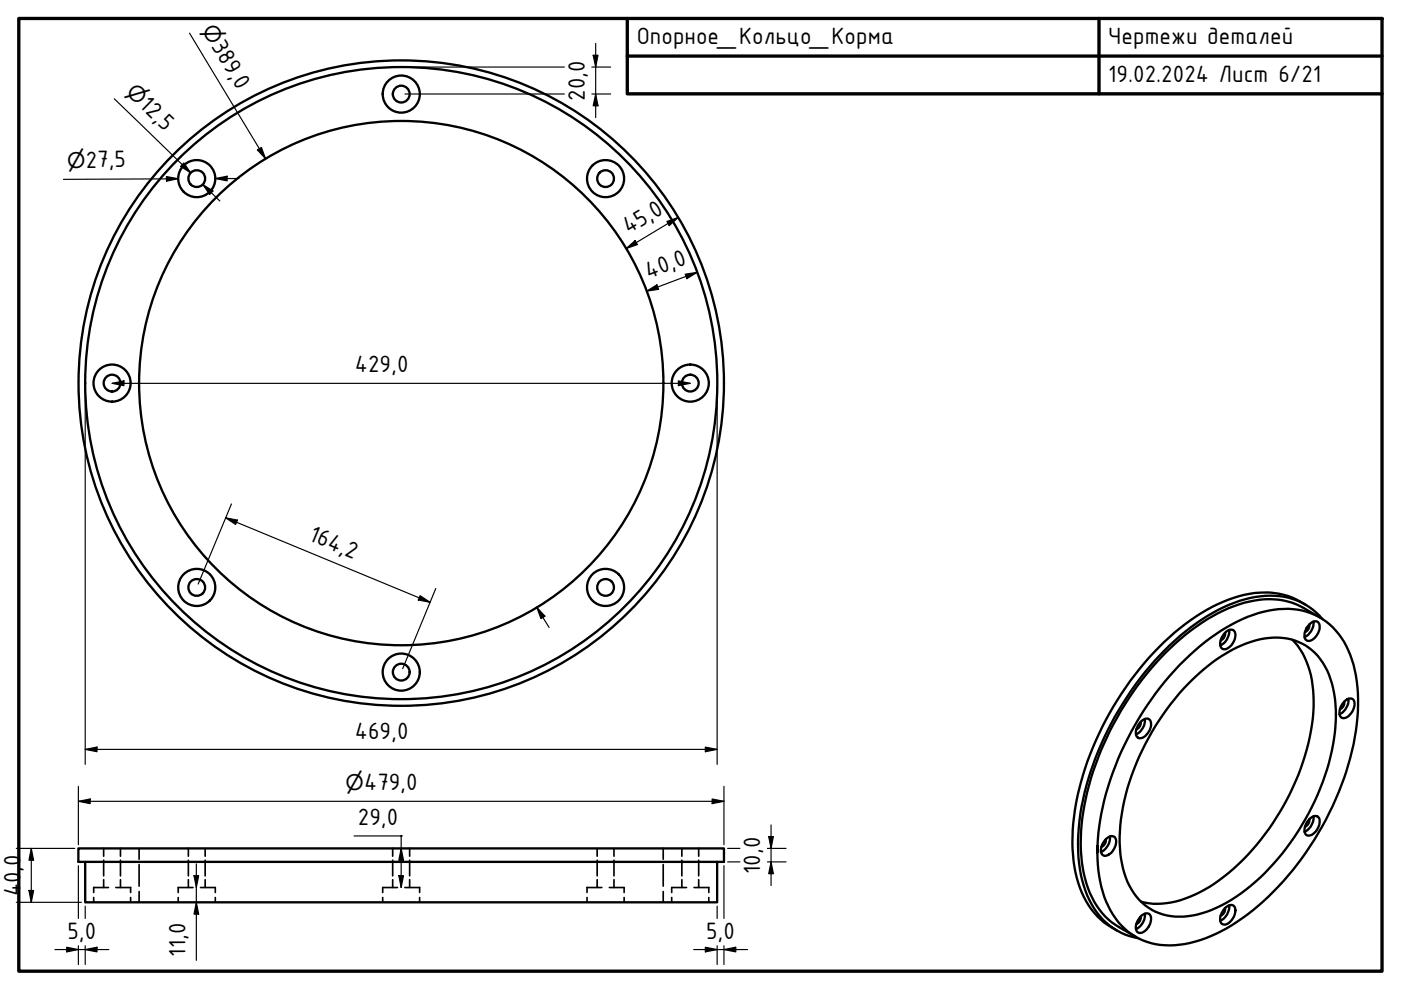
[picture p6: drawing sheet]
<svg xmlns="http://www.w3.org/2000/svg" width="297mm" height="210mm" viewBox="0 0 297 210" stroke-linecap="round" stroke-linejoin="round" font-family="sans-serif">
<!-- layer: Visible (ISO) -->
<g fill="none" stroke="#000" stroke-width=".49">
<path d="M259.7 134.2a1.28 1.28 0 0 1 2.1-.3 3 3 0 0 1-2.3 3.8 1.26 1.26 0 0 1-.7-1.8l.2-.8zM259.7 134.2a1.46 1.46 0 0 1-.9 1.6M260.6 133.6a3.3 3.3 0 0 1-1.9 3.2M274 135.6a18.2 18.2 0 0 1 4.5 13.1 48.7 48.7 0 0 1-8.6 25.8 44 44 0 0 1-15.5 14.7 17.5 17.5 0 0 1-12.5 2M276.7 128.2a16.7 16.7 0 0 0-15.1-1.4 44 44 0 0 0-19 13.9 64.5 64.5 0 0 0-15.1 33.9 28.3 28.3 0 0 0 2.8 16.5 15.2 15.2 0 0 0 6.5 6.2M277.6 132.4a1.53 1.53 0 0 1-.9 1.6M277.7 132.3a1.14 1.14 0 0 1 1.5-.5 1.14 1.14 0 0 1 .6 1.4 3.1 3.1 0 0 1-2.4 2.7 1.18 1.18 0 0 1-.8-1.7l.4-1.1zM278.5 131.8a3.4 3.4 0 0 1-1.9 3.3M279.9 130.9a26.4 26.4 0 0 0-6.1-3.2 19.8 19.8 0 0 0-14.5 1.8 51.6 51.6 0 0 0-20 18.6 60.6 60.6 0 0 0-10.1 28.3 25.9 25.9 0 0 0 3.3 15.6l1.2 1.6 1.3 1.3a29.1 29.1 0 0 0 5.8 3.7M280.4 131.3a14.6 14.6 0 0 0-14.3-4.7 34.8 34.8 0 0 0-17 9.2 65 65 0 0 0-20.2 38.1 30.4 30.4 0 0 0 2.1 17 14.1 14.1 0 0 0 10.3 8M241.8 153a1.41 1.41 0 0 1-.9 1.6M241.9 153a1.16 1.16 0 0 1 2-.1 3.1 3.1 0 0 1-2.2 3.6 1.13 1.13 0 0 1-.9-1.6l.4-1z"/>
<path d="M242.7 152.4a3.4 3.4 0 0 1-1.9 3.3M252 145a32.2 32.2 0 0 1 15.2-9.5 12 12 0 0 1 14.9 8.5 29.5 29.5 0 0 1 0 16.4 52.8 52.8 0 0 1-19 29 22.2 22.2 0 0 1-13.9 4.9 11.8 11.8 0 0 1-10.5-8.2 29 29 0 0 1-.3-16.3 54.4 54.4 0 0 1 13.6-24.8zM285 148.8a1.53 1.53 0 0 1-.9 1.6M285 148.7a1.19 1.19 0 0 1 2.1-.1 3.1 3.1 0 0 1-2.2 3.7 1.07 1.07 0 0 1-.9-1.6l.4-1.1zM285.9 148.2a3.5 3.5 0 0 1-1.9 3.2M16.6 179.9h136.9v2.8h-136.9zM232.7 179.4v1.3a59 59 0 0 1 11.4-32.4 50.3 50.3 0 0 1 19.3-17 20.1 20.1 0 0 1 13.6-1.6 14.5 14.5 0 0 1 9.6 10.2 37.4 37.4 0 0 1-.3 20.8 64.2 64.2 0 0 1-21.8 33.2 29 29 0 0 1-16.5 6.5 14.1 14.1 0 0 1-13.5-9.2 27.7 27.7 0 0 1-1.8-10.5M234.4 178a1.31 1.31 0 0 1 2.1-.3 3 3 0 0 1-2.3 3.8 1.26 1.26 0 0 1-.7-1.8l.2-.7zM234.5 178a1.53 1.53 0 0 1-1 1.6M235.3 177.3a3.4 3.4 0 0 1-1.9 3.3M277.6 173.7a1.29 1.29 0 0 1 2-.3 3.1 3.1 0 0 1-2 3.8 1.03 1.03 0 0 1-1-1.4l.3-1.1zM277.6 173.7a1.6 1.6 0 0 1-.9 1.6"/>
<path d="M278.5 173.1a3.4 3.4 0 0 1-1.9 3.3M18.1 182.7v8.6h133.9v-8.6M241.8 194.3a1.46 1.46 0 0 1-.9 1.6M241.9 194.3a1.24 1.24 0 0 1 2-.2 2.96 2.96 0 0 1-2.4 3.7 1.69 1.69 0 0 1-.3-2.6zM242.7 193.7a3.4 3.4 0 0 1-1.9 3.3M259.7 192.5a1.41 1.41 0 0 1-.9 1.6M259.8 192.4a1.17 1.17 0 0 1 2 0 3.1 3.1 0 0 1-2.2 3.6 1.16 1.16 0 0 1-.9-1.6l.5-1zM260.6 191.9a3.3 3.3 0 0 1-1.9 3.3"/>
<circle cx="85.1" cy="19.9" r="1.78"/>
<circle cx="85.1" cy="19.9" r="3.9"/>
<circle cx="41.7" cy="37.9" r="1.78"/>
<circle cx="41.7" cy="37.9" r="3.9"/>
<circle cx="128.4" cy="37.9" r="3.9"/>
<circle cx="128.4" cy="37.9" r="1.78"/>
<circle cx="23.8" cy="81.2" r="1.78"/>
<circle cx="23.8" cy="81.2" r="3.9"/>
<circle cx="85.1" cy="81.2" r="68.4"/>
<circle cx="85.1" cy="81.2" r="55.6"/>
<circle cx="85.1" cy="81.2" r="67"/>
<circle cx="146.3" cy="81.2" r="3.9"/>
<circle cx="146.3" cy="81.2" r="1.78"/>
<circle cx="41.7" cy="124.5" r="1.78"/>
<circle cx="41.7" cy="124.5" r="3.9"/>
<circle cx="128.4" cy="124.5" r="3.9"/>
<circle cx="128.4" cy="124.5" r="1.78"/>
<circle cx="85.1" cy="142.5" r="3.9"/>
<circle cx="85.1" cy="142.5" r="1.78"/>
</g>
<!-- layer: Hidden (ISO) -->
<g fill="none" stroke="#000" stroke-width=".35">
<path d="M22 179.9v1.6M25.5 179.9v1.6M29.5 179.9v2.3M39.9 179.9v1.6M43.5 179.9v1.6M83.3 179.9v1.6M86.9 179.9v1.6M126.6 179.9v1.6M130.2 179.9v1.6M140.6 179.9v2.3M144.6 179.9v1.6M148.1 179.9v1.6"/>
<path d="M19.9 190.3v1M22 182.4v3.3M22 186.5v1.7M23 188.2h-3.1v1M24.6 188.2h3.1v1M25.5 182.4v3.3M25.5 186.5v1.7M27.7 190.3v1M29.5 183.3v4.6M29.5 189v2.3M37.8 190.3v1M39.9 182.4v3.3"/>
<path d="M39.9 186.5v1.7M40.9 188.2h-3.1v1M42.5 188.2h3.1v1M43.5 182.4v3.3M43.5 186.5v1.7M45.6 190.3v1M81.1 190.3v1M83.3 182.4v3.3M83.3 186.5v1.7M84.3 188.2h-3.2v1M85.8 188.2h3.2v1M86.9 182.4v3.3"/>
<path d="M86.9 186.5v1.7M89 190.3v1M124.5 190.3v1M126.6 182.4v3.3M126.6 186.5v1.7M127.6 188.2h-3.1v1M129.2 188.2h3.1v1M130.2 182.4v3.3M130.2 186.5v1.7M132.3 190.3v1M140.6 183.3v4.6M140.6 189v2.3"/>
<path d="M142.4 190.3v1M144.6 182.4v3.3M144.6 186.5v1.7M145.6 188.2h-3.2v1M147.1 188.2h3.2v1M148.1 182.4v3.3M148.1 186.5v1.7M150.3 190.3v1"/>
</g>
<!-- layer: Border (ISO) -->
<path d="M4 3.9h289v202h-289zM133 3.9v16h160M133 11.9h160M233 3.9v16" fill="none" stroke="#000" stroke-width=".71"/>
<!-- layer: Dimension (ISO) -->
<g fill="none" stroke="#000" stroke-width=".25">
<path d="M40.2 7l16.1 26.7M85.9 19.9h33.8M85.9 14.2h33.8M125.5 19.9h4M125.5 14.2h4M125.8 11.7h1l-.5 2.5zM126.3 19.9l.5 2.5h-1zM126.3 9.2v15.7M24.2 21l16.2 15.7M35.3 37.4l2.5 .5-2.5 .5zM37.8 37.9l-24.4 .1M39 34.5l1.4 2.2-2.1-1.4z"/>
<path d="M43 39.1l2.2 1.4-.8 .7zM43 39.1l3.6 3.5M45.6 37.9l2.6-.5v.9zM45.6 37.9h5.1M54.6 31.8l.8-.5 .9 2.4zM132.8 52.7l1.9-1.7 .4 .9zM141.4 47l2.4-.9-1.9 1.7zM143.8 46.1l-11 6.6M145.3 58.1l2.5-.4-2.2 1.4zM147.8 57.7l-10.7 4M137.1 61.7l2.2-1.3 .3 .9zM18.1 82v80.1"/>
<path d="M23.8 81.3l2.5-.5v1zM23.8 81.3h122.5M143.8 80.8l2.5 .5-2.5 .5zM152 82v80.1M47.8 109.8l2.5 .5-.3 .9zM47.8 109.8l43.4 17.9M49.1 106.9l-7.1 16.9M89.1 126.3l2.1 1.4-2.5-.5zM92.4 124.8l-7 17M113.8 128.8l1.7 1.8-.8 .6zM113.8 128.8l2.6 4.2M18.1 158.9l2.5-.5v1z"/>
<path d="M18.1 158.9h133.9M149.5 158.4l2.5 .5-2.5 .5zM3.5 179.9h12.3M6.6 179.9l.5 2.5h-1zM6.6 179.9v11.4M16.6 169.9l2.5-.5v1zM16.6 166.7v12.4M16.6 169.9h136.9M75.1 177.2h10.1h-.1v11M85.1 179.9l.4 2.5h-.9zM151 169.4l2.5 .5-2.5 .5zM153.5 166.7v12.4"/>
<path d="M154.3 179.9h2.6M162.7 179.9h4M163 177.4h1l-.5 2.5zM163.5 174.9v12.8M3.5 191.3h13.8M6.1 188.8h1l-.5 2.5zM16.6 183.6v11.1M18.1 192.1v2.6M41.1 185.7h1l-.5 2.5zM41.6 191.3l.5 2.5h-1zM41.6 183.2v20.4M84.6 185.7h.9l-.4 2.5z"/>
<path d="M152 192.1v2.6M153.5 183.6v11.1M154.3 182.7h2.6M162.7 182.7h4M163.5 182.7l.5 2.5h-1zM11.6 201.3h11.5M14.1 200.8l2.5 .5-2.5 .5zM16.6 200.5v4M18.1 201.3l2.5-.5v1zM18.1 200.5v4M147.1 201.3h11.4M149.5 200.8l2.5 .5-2.5 .5z"/>
<path d="M152 200.5v4M153.5 201.3l2.5-.5v1zM153.5 200.5v4"/>
</g>
<g fill="#000">
<path d="M125.8 11.7h1l-.5 2.5zM35.3 37.4l2.5 .5-2.5 .5zM39 34.5l1.4 2.2-2.1-1.4zM45.6 37.9l2.6-.5v.9zM54.6 31.8l.8-.5 .9 2.4zM126.3 19.9l.5 2.5h-1zM43 39.1l2.2 1.4-.8 .7zM132.8 52.7l1.9-1.7 .4 .9zM141.4 47l2.4-.9-1.9 1.7zM145.3 58.1l2.5-.4-2.2 1.4zM137.1 61.7l2.2-1.3 .3 .9zM23.8 81.3l2.5-.5v1z"/>
<path d="M143.8 80.8l2.5 .5-2.5 .5zM47.8 109.8l2.5 .5-.3 .9zM89.1 126.3l2.1 1.4-2.5-.5zM113.8 128.8l1.7 1.8-.8 .6zM18.1 158.9l2.5-.5v1zM149.5 158.4l2.5 .5-2.5 .5zM16.6 169.9l2.5-.5v1zM151 169.4l2.5 .5-2.5 .5zM163 177.4h1l-.5 2.5zM6.1 188.8h1l-.5 2.5zM6.6 179.9l.5 2.5h-1zM41.1 185.7h1l-.5 2.5z"/>
<path d="M41.6 191.3l.5 2.5h-1zM84.6 185.7h.9l-.4 2.5zM85.1 179.9l.4 2.5h-.9zM163.5 182.7l.5 2.5h-1zM14.1 200.8l2.5 .5-2.5 .5zM18.1 201.3l2.5-.5v1zM149.5 200.8l2.5 .5-2.5 .5zM153.5 201.3l2.5-.5v1z"/>
</g>
<g font-size="5.4">
<text x="44.7" y="9.8" transform="rotate(59 44.7 9.8)">389,0</text>
<text x="135" y="9.3">Опорное_Кольцо_Корма</text>
<text x="235" y="9.4">Чертежи деталей</text>
<text x="235" y="17.4">19.02.2024 Лист 6/21</text>
<text x="29.4" y="22.5" transform="rotate(44 29.4 22.5)">12,5</text>
<text x="124" y="21.3" transform="rotate(-90 124 21.3)">20,0</text>
<text x="18.2" y="35.5">27,5</text>
<text x="133.3" y="49.7" transform="rotate(-31 133.3 49.7)">45,0</text>
<text x="137.5" y="59.2" transform="rotate(-21 137.5 59.2)">40,0</text>
<text x="75.2" y="79">429,0</text>
<text x="65.3" y="114.5" transform="rotate(23 65.3 114.5)">164,2</text>
<text x="75.2" y="156.6">469,0</text>
<text x="77.2" y="167.4">479,0</text>
<text x="75.9" y="174.9">29,0</text>
<text x="161.2" y="185.2" transform="rotate(-90 161.2 185.2)">10,0</text>
<text x="4.3" y="190.1" transform="rotate(-90 4.3 190.1)">40,0</text>
<text x="14.3" y="199">5,0</text>
<text x="39.3" y="202.8" transform="rotate(-90 39.3 202.8)">11,0</text>
<text x="149.7" y="199">5,0</text>
</g>
<g font-size="4.6">
<text x="42.7" y="6.4" transform="rotate(59 42.7 6.4)">⌀</text>
<text x="26.6" y="19.8" transform="rotate(44 26.6 19.8)">⌀</text>
<text x="14.3" y="35.5">⌀</text>
<text x="73.3" y="167.4">⌀</text>
</g>
</svg>
